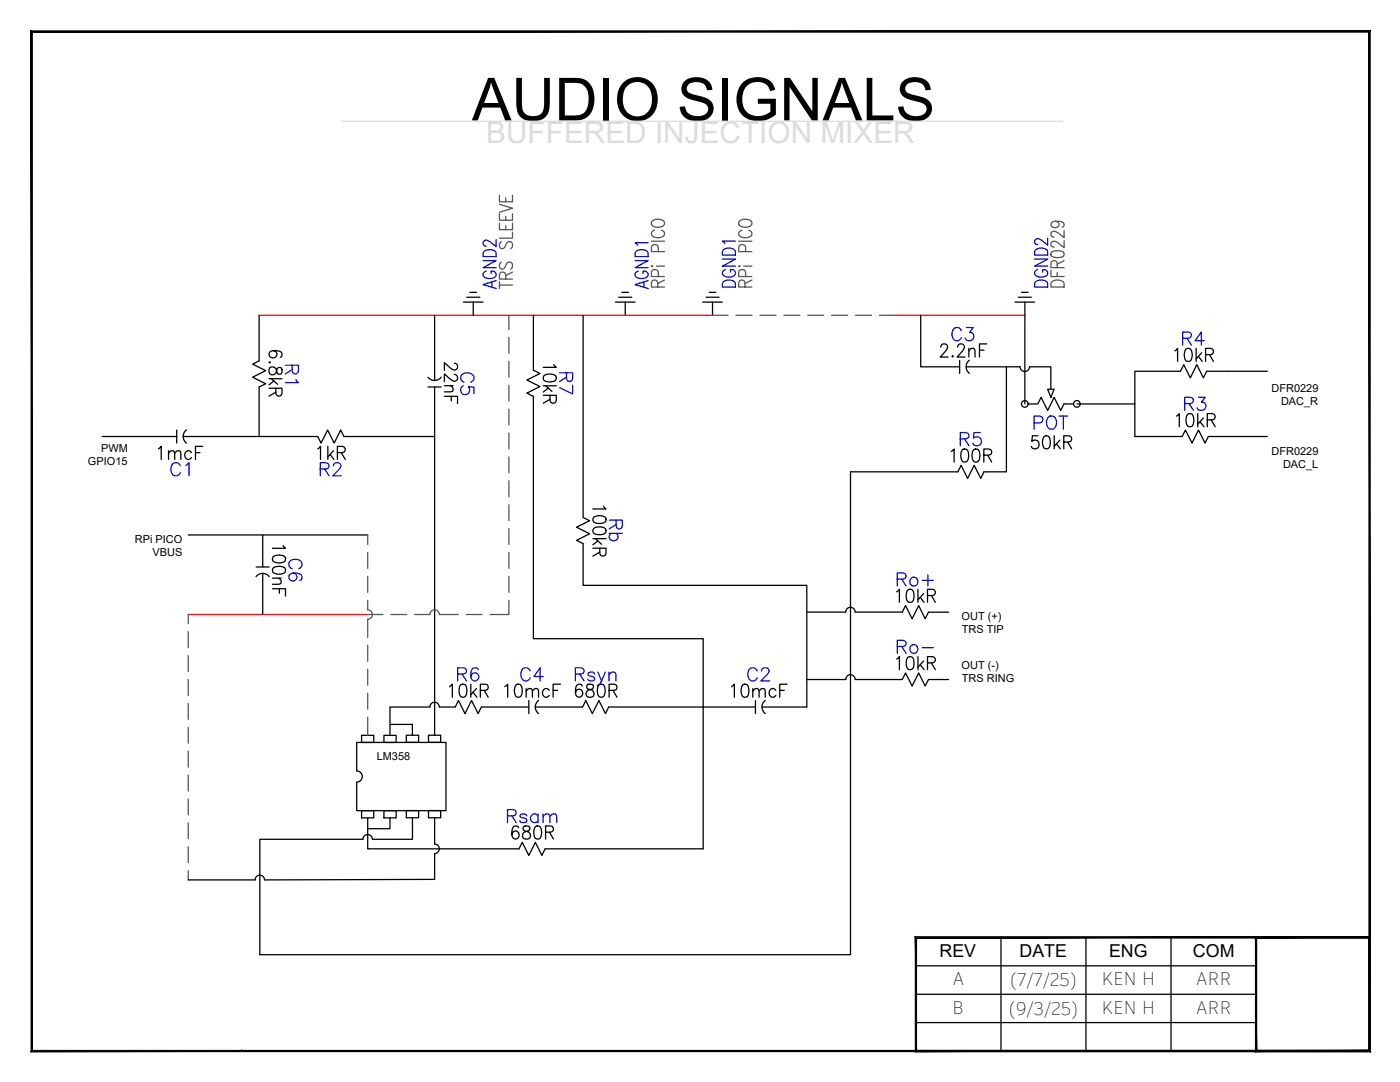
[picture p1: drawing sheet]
<svg xmlns="http://www.w3.org/2000/svg" width="279mm" height="216mm" viewBox="0 0 279 216" stroke-linecap="round" stroke-linejoin="round" font-family="sans-serif">
<!-- layer: 0 -->
<g fill="none" stroke="#000" stroke-width=".25">
<path d="M51.7 62.9v9.1M51.7 77.2v9.9M86.7 77.2v9.9h-18.1M86.7 62.9v13M106.4 79.1v48.3h33.9v13.7h10.5M106.4 62.9v11M116.4 62.9v40.4M183.7 62.9v10.3h7.8M192.8 73.2h10.8a.94 .94 0 0 0 .9 .9 .94 .94 0 0 0 1-.9h4.2v4.5M200.9 73.2v20.9h-4.5M204.5 62.9v17.7M235.6 74.1h-9.1v13h9.4"/>
<path d="M240.8 74.1h12.1M20.4 87.1h14.9M36.6 87.1h26.8M86.7 87.1v59.6M191.2 94.1h-21.5v96.4h-117.8v-23h20.5M214.9 80.6h11.6M241.2 87.1h11.7M37.6 106.7h35.8M52.4 114.4v8.2M116.4 108.5v8.3h44.6v24.3h-8.9M161 135.6h7.8a.94 .94 0 0 1 .9-1 .94 .94 0 0 1 1 1h9.4M161 122.1h7.8a.94 .94 0 0 1 .9-.9 .94 .94 0 0 1 1 .9h9.4"/>
<path d="M185.3 122.2h4M71.2 148.1h17.8v13.7h-17.8v-5.7a1.13 1.13 0 0 0 1.1-1.1 1.13 1.13 0 0 0-1.1-1.2zM72.2 146.7h2.4v1.4h-2.4zM76.6 146.7h2.5v1.4h-2.5zM77.8 146.7v-2.2h4.5v2.2M81.1 146.7h2.4v1.4h-2.4zM85.5 146.7h2.4v1.4h-2.4zM85.8 141.1h-8v3.4M85.8 141.1a.94 .94 0 0 1 .9-1 .94 .94 0 0 1 1 1M87.7 141.1h3.1M96.1 141.1h9.4M106.8 141.1h9.5"/>
<path d="M121.5 141.1h18.8v28.3h-31.5M37.6 175.6h13.3M72.2 161.8h2.4v1.4h-2.4zM72.4 167.5a.94 .94 0 0 1 1-1 .94 .94 0 0 1 .9 1M73.4 163.2v2.2h4.4v-2.2M73.4 165.4v4h30.2M76.6 161.8h2.5v1.4h-2.5zM81.1 161.7h2.4v1.5h-2.4zM82.3 163.2v4.3h-8M85.5 161.7h2.4v1.5h-2.4zM86.7 168.4a.94 .94 0 0 1 1 1 .94 .94 0 0 1-1 .9M86.7 170.3v5.2l-33.9 .1a.94 .94 0 0 0-1-1 .94 .94 0 0 0-.9 1"/>
<path d="M86.7 163.2v5.2M182.8 192.7h67.9M199.8 187v22.7M216.7 187h-33.9v11.4M233.7 187v22.7M250.7 187h22.6v22.7h-22.6zM250.7 187h-34v22.7M273.3 187v22.7h-90.5v-11.3h67.9M48.3 209.7h.1M182.8 204h67.9"/>
</g>
<g fill="#000" stroke="#000" stroke-width=".2">
<path d="M6.2 6.2l.3 .2 267-.2zM6.5 6.4l267-.2-.3 .2zM273.5 6.2l-.3 .2 .3 203.4zM273.2 6.4l.3 203.4-.3-.2zM6.2 209.8h267.3l-.3-.2zM6.2 209.8l.3-.2h266.7zM6.2 6.2v203.6l.3-.2zM6.2 6.2l.3 .2v203.2z"/>
<path d="M182.7 186.9l.2 .3 90.6-.3zM182.9 187.2l90.6-.3-.3 .3zM273.5 186.9l-.3 .3 .3 22.6zM273.2 187.2l.3 22.6-.3-.2zM182.7 209.8h90.8l-.3-.2zM182.7 209.8l.2-.2h90.3zM182.7 186.9v22.9l.2-.2zM182.7 186.9l.2 .3v22.4z"/>
<path d="M250.8 187.2h22.4l.3-.3zM250.5 186.9h23l-22.7 .3zM250.5 186.9l.3 22.7v-22.4zM250.5 186.9l.3 22.7-.3 .2zM250.8 209.6l-.3 .2 22.7-.2zM250.5 209.8l22.7-.2 .3 .2zM273.2 187.2v22.4l.3 .2zM273.2 187.2l.3-.3v22.9z"/>
</g>
<!-- layer: 1 -->
<path d="M68.1 24.2h143.9" fill="none" stroke="#dcdcdc" stroke-width=".25"/>
<!-- layer: SYMS -->
<g fill="none" stroke="#000" stroke-width=".25">
<path d="M93.2 59.3h2.6M123.5 59.3h2.6M140.9 59.3h2.6M203.2 59.3h2.6M51.7 72l-1.3 .7 2.6 1.3-2.6 1.3 2.6 1.3-1.3 .6M85.4 75.3a1.64 1.64 0 0 0 2.6 0M85.4 77.2h2.6M92.5 60.3h3.9M94.4 60.3v2.6M106.4 73.9l1.4 .6-2.6 1.3 2.6 1.3-2.6 1.3 1.2 .7M122.8 60.3h3.9M124.8 60.3v2.6"/>
<path d="M140.3 60.3h3.9M142.2 60.3v2.6M191.5 71.9v2.6M193.5 71.9a1.64 1.64 0 0 0 0 2.6M202.6 60.3h3.9M204.5 60.3v2.6M209.1 77.7h1.3l-.7 1.6zM235.6 74.1l.6-1.3 1.4 2.6 1.2-2.6 1.4 2.6 .6-1.3M35.3 85.8v2.6M37.2 85.8a1.64 1.64 0 0 0 0 2.6M63.4 87.1l.7 1.3 1.3-2.6 1.3 2.6 1.3-2.6 .6 1.3M191.2 94.1l.6-1.2 1.3 2.6 1.3-2.6 1.3 2.6 .7-1.4"/>
<path d="M205.2 80.6h1.9l.7-1.3 1.3 2.6 1.3-2.6 1.3 2.6 .6-1.3M235.9 87.1l.7-1.3 1.3 2.6 1.3-2.6 1.3 2.6 .7-1.3M51.1 115.1a1.64 1.64 0 0 1 2.6 0M51.1 113.1h2.6M116.4 103.3l1.3 .6-2.6 1.3 2.6 1.3-2.6 1.3 1.3 .7M180.1 122.2l.6-1.4 1.3 2.7 1.3-2.7 1.3 2.7 .7-1.3M180.1 135.6l.6-1.3 1.3 2.6 1.3-2.6 1.3 2.6 .7-1.3M90.8 141.1l.7-1.3 1.3 2.6 1.3-2.6 1.3 2.6 .7-1.3M103.6 169.4l.6-1.3 1.3 2.6 1.3-2.6 1.3 2.6 .7-1.3"/>
<circle cx="204.5" cy="80.6" r=".67"/>
<circle cx="214.9" cy="80.6" r=".67"/>
</g>
<!-- layer: GND RAIL -->
<path d="M51.7 62.9h90.5M178.6 62.9h25.9M37.6 122.6h35.8" fill="none" stroke="#f00" stroke-width=".25"/>
<!-- layer: JUMPER -->
<g fill="none" stroke="#545454" stroke-width=".25">
<path d="M101.6 62.9v2.8M101.6 67.3v3.2M101.6 72.1v3.2M101.6 76.9v3.2M142.2 62.9h3.1M146.9 62.9h3.2M151.7 62.9h3.2M156.4 62.9h3.2M161.2 62.9h3.2M166 62.9h3.2M170.8 62.9h3.1M175.5 62.9h3.1"/>
<path d="M101.6 81.6v3.2M101.6 86.4v3.2M101.6 91.2v3.1M101.6 95.9v3.2M73.4 119.8v1.9a.93 .93 0 0 1 .9 .9 .93 .93 0 0 1-.9 .9v3.7M73.4 106.7v1.9M73.4 110.2v3.2M73.4 115v3.2M101.6 119.8v2.8h-3.8M101.6 100.7v3.2M101.6 105.5v3.1M101.6 110.2v3.2"/>
<path d="M101.6 115v3.2M37.6 122.6v1.9M37.6 126v3.2M37.6 130.8v3.2M37.6 135.6v3.2M73.4 128.8v3.2M73.4 133.5v3.2M73.4 138.3v3.2M73.4 122.6h3M78 122.6h3.2M82.8 122.6h3a.94 .94 0 0 1 .9-.9 .94 .94 0 0 1 1 .9h3.7M93 122.6h3.2"/>
<path d="M37.6 140.4v3.1M37.6 145.1v3.2M37.6 149.9v3.2M37.6 154.7v3.1M37.6 159.4v3.2M73.4 143.1v3.6M37.6 164.2v3.2M37.6 169v3.1M37.6 173.7v1.9"/>
</g>
<!-- layer: DESC -->
<path d="M130 48.1h2.6M130.1 44.2a1.73 1.73 0 0 1 2.5 .1 .88 .88 0 0 1-1 1 1.6 1.6 0 0 1-1.6-.6zM130.6 45.9a.7 .7 0 0 0-.6 .7 .7 .7 0 0 0 .6 .7 1.61 1.61 0 0 0 2-.5 .74 .74 0 0 0-.6-.9M131 53.1h1.6M131.3 57.3v-.9a.64 .64 0 0 0-.7-.5 .64 .64 0 0 0-.6 .5v.9h2.6M131.4 55.2v-.9a.72 .72 0 0 0-.7-.5 .72 .72 0 0 0-.7 .5v.9h2.6M131.4 50.2v-.9a.71 .71 0 0 0-.7-.5 .71 .71 0 0 0-.7 .5v.9h2.6M132.6 55.9l-1.3 .7M147.6 44.2a1.75 1.75 0 0 1 2.5 .1 1.15 1.15 0 0 1-1.7 1 .81 .81 0 0 1-.8-.3 .81 .81 0 0 1 0-.8z" fill="none" stroke="#545454" stroke-width=".25"/>
<!-- layer: MISC -->
<path d="M31.6 89.6l.6-.5v2.6M40.4 89.1h-1.4v2.6" fill="none" stroke="#000" stroke-width=".25"/>
<!-- layer: TAGS -->
<path d="M114.8 134.5l1.5-.1a.62 .62 0 0 0 0-1l-1.5-.2v2.7M101.3 162.8h1.1a.65 .65 0 0 0 .6-.7l-.2-.4-.4-.2h-1.1v2.6" fill="none" stroke="#00f" stroke-width=".25"/>
<text font-size="11.9" x="94.2" y="24">AUDIO SIGNALS</text>
<text font-size="6.2" fill="#545454" x="148.2" y="58.6" transform="rotate(-90 148.2 58.6)">DGND1</text>
<g font-size="6.2" fill="#00f">
<text x="235.3" y="70.2">R4</text>
<text x="96" y="80.1" transform="rotate(-90 96 80.1)">C5</text>
<text x="235.7" y="83.3">R3</text>
<text x="190.9" y="90.3">R5</text>
<text x="33.2" y="96.3">C1</text>
<text x="63.1" y="96.3">R2</text>
<text x="125.6" y="109" transform="rotate(-90 125.6 109)">Rb</text>
<text x="90.3" y="137.2">R6</text>
<text x="103" y="137.2">C4</text>
<text x="148.5" y="137.2">C2</text>
<text x="113.9" y="140.4">680R</text>
</g>
<g font-size="6.2">
<text x="99.8" y="140.4">10mcF</text>
<text x="145" y="140.4">10mcF</text>
</g>
<text font-size="5.9" fill="#dcdcdc" x="97" y="28.5">BUFFERED INJECTION MIXER</text>
<g font-size="5.7" fill="#545454">
<text x="100.2" y="58.9" transform="rotate(-90 100.2 58.9)">AGND2</text>
<text x="103.4" y="58.9" transform="rotate(-90 103.4 58.9)">TRS SLEEVE</text>
<text x="130.5" y="58.9" transform="rotate(-90 130.5 58.9)">AGND1</text>
<text x="210.3" y="58.6" transform="rotate(-90 210.3 58.6)">DGND2</text>
<text x="213.4" y="58.6" transform="rotate(-90 213.4 58.6)">DFR0229</text>
</g>
<g font-size="5.7" fill="#00f">
<text x="189.1" y="69.1">C3</text>
<text x="60.7" y="77.6" transform="rotate(-90 60.7 77.6)">R1</text>
<text x="115.4" y="79.7" transform="rotate(-90 115.4 79.7)">R7</text>
<text x="205.3" y="86.8">POT</text>
<text x="61.4" y="117.1" transform="rotate(-90 61.4 117.1)">C6</text>
<text x="178.2" y="118.2">Ro+</text>
<text x="178.2" y="131.6">Ro-</text>
<text x="101.2" y="168.6">680R</text>
</g>
<g font-size="5.7">
<text x="186.6" y="72.3">2.2nF</text>
<text x="57.5" y="80.4" transform="rotate(-90 57.5 80.4)">6.8kR</text>
<text x="92.4" y="81.8" transform="rotate(-90 92.4 81.8)">22nF</text>
<text x="112.2" y="81.8" transform="rotate(-90 112.2 81.8)">10kR</text>
<text x="62.4" y="92.8">1kR</text>
<text x="205" y="90.7">50kR</text>
<text x="122.1" y="112.2" transform="rotate(-90 122.1 112.2)">100kR</text>
<text x="58.2" y="120.3" transform="rotate(-90 58.2 120.3)">100nF</text>
<text x="178.2" y="134.8">10kR</text>
</g>
<g font-size="3.6">
<text x="187.5" y="190.9">REV</text>
<text x="203.5" y="190.9">DATE</text>
<text x="221.3" y="191">ENG</text>
<text x="238.1" y="191">COM</text>
<text x="190.1" y="196.6">A</text>
<text x="201.6" y="196.8">(7/7/25)</text>
<text x="219.8" y="196.6">KEN H</text>
<text x="238.7" y="196.6">ARR</text>
<text x="190" y="202.3">B</text>
<text x="201.3" y="202.5">(9/3/25)</text>
<text x="219.8" y="202.3">KEN H</text>
<text x="238.7" y="202.3">ARR</text>
</g>
<g font-size="2.2">
<text x="253.8" y="78.2">DFR0229</text>
<text x="255.7" y="80.9">DAC_R</text>
<text x="17.5" y="92.8">GPIO15</text>
<text x="20.2" y="90.1">PWM</text>
<text x="253.8" y="90.8">DFR0229</text>
<text x="256.1" y="93.4">DAC_L</text>
<text x="26.9" y="108.3">RPi PICO</text>
<text x="30.4" y="111">VBUS</text>
<text x="191.9" y="123.7">OUT (+)</text>
<text x="192" y="126.4">TRS TIP</text>
<text x="191.9" y="133.4">OUT (-)</text>
<text x="192" y="136.1">TRS RING</text>
<text x="75.2" y="151.6">LM358</text>
</g>
</svg>
